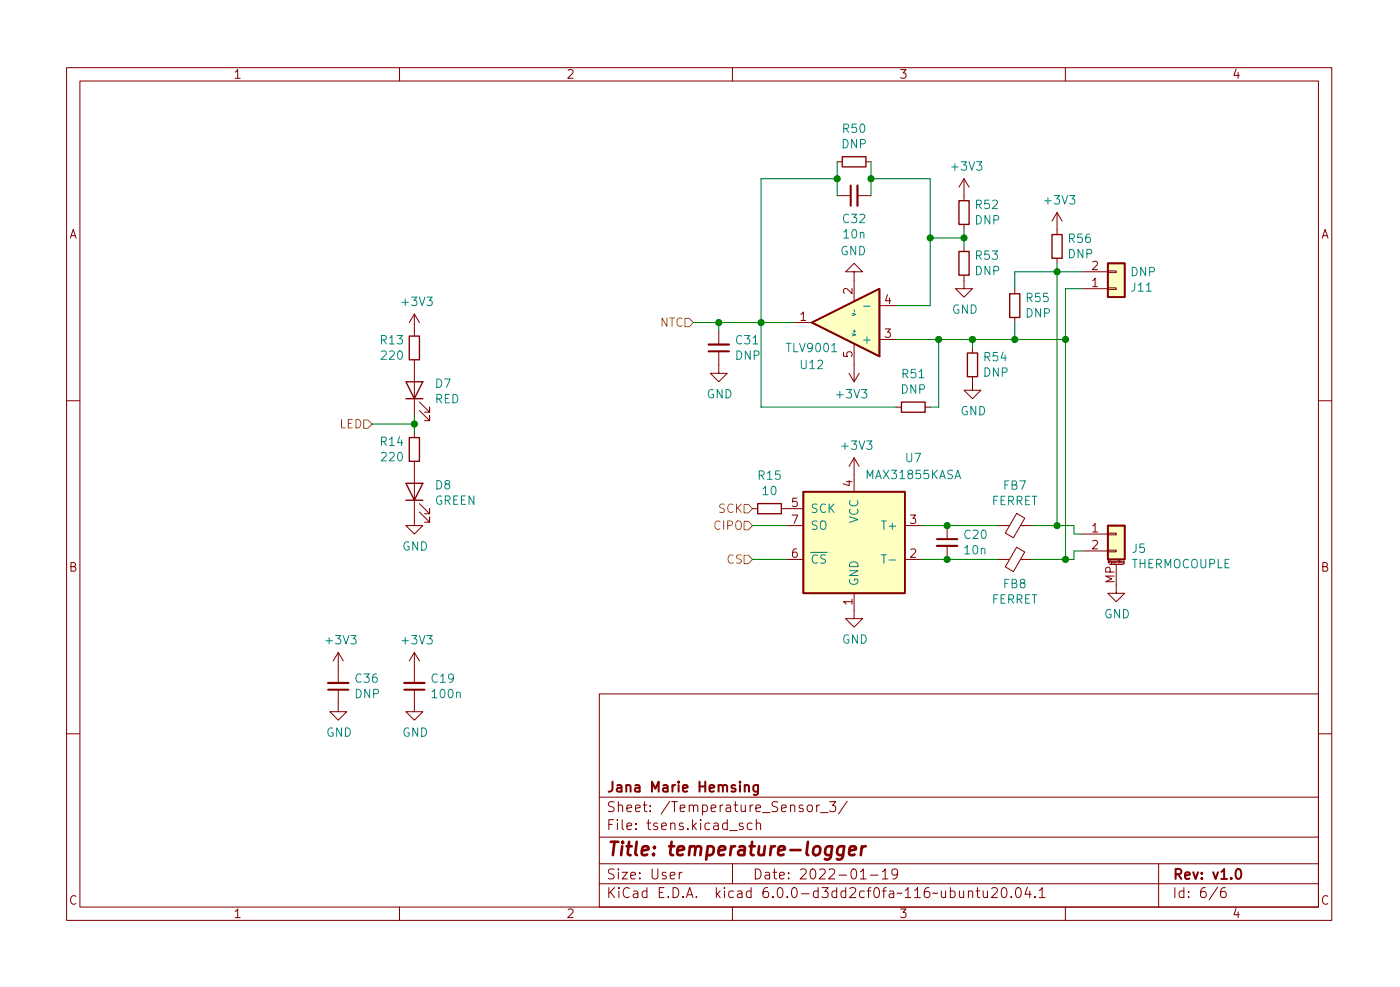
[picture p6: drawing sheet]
<svg xmlns="http://www.w3.org/2000/svg" width="210mm" height="148mm" viewBox="0 0 210 148" stroke-linecap="round" stroke-linejoin="round" font-family="sans-serif">
<g fill="none" stroke="#840000" stroke-width=".15">
<path d="M10 10.2h190v128h-190zM12 12.2h186v124h-186zM60 10.2v2M110 10.2v2M160 10.2v2M125.7 29.4h2.1M125.7 24.3h.8M128.8 29.4h2M130 24.3h.8M144.8 26.8l-.8 1.3M144.8 26.8v3.3M144.8 33.7v.8"/>
<path d="M144.8 37v.8M144.8 26.8l.7 1.3M158.7 31.9l-.7 1.3M158.7 31.9v3.3M158.7 38.8v.7M158.7 31.9l.8 1.3M62.2 47.2l-.7 1.2M62.2 47.2v3.3M62.2 54v8.4M62.2 47.2l.8 1.2M107.9 52.7v3.3h1.3l-1.3 1.3-1.2-1.3h1.2M107.9 49.7v2"/>
<path d="M119.4 48.4h2.5M127.5 56l.8 1.3M128.3 40.8h1.2l-1.2-1.3-1.3 1.3h1.3v4.5M128.3 51.6v5.7M129 56l-.7 1.3M132.1 51h2.5M132.1 45.9h2.5M144.8 41.3v2h1.2l-1.2 1.3-1.3-1.3h1.3M146 56.5v2.1h1.3l-1.3 1.3-1.2-1.3h1.2M146 52.2v.8M152.4 43.3v.8M152.4 47.7v.7"/>
<path d="M162.6 43.3h3.8M162.6 40.8h3.8M166.4 40.7h1.2v.2h-1.2zM166.4 43.2h1.2v.3h-1.2zM10 60.2h2M62.2 69.2v9.7h1.3l-1.3 1.3-1.2-1.3h1.2M62.2 64.9v.8M63 61.6l1.5 1.6v-.8v.8h-.7M63 60.4l1.5 1.5v-.8v.8h-.7M63 76.9l1.5 1.5v-.8v.8h-.7M63 75.6l1.5 1.5v-.7v.7h-.7M113 76.4h.8"/>
<path d="M117.3 76.4h3.3M118.1 78.9h2.5M128.3 68.7l-.8 1.3M128.3 68.7v5.1M128.3 68.7l.7 1.3M134.6 61.1h.8M135.9 78.9h2.5M138.9 61.1h.8M142.2 78.9v2M149.9 78.9h1.7M152.7 77.1l1.2 .7-1.7 2.9-1.2-.7zM153.3 78.9h1.6"/>
<path d="M198 60.2h2M50.8 98v4.5M50.8 98l-.8 1.2M50.8 98l.8 1.2M62.2 98v4.5M62.2 98l-.7 1.2M62.2 98l.8 1.2M118.1 84h2.5M128.3 89.1v3.8h1.2l-1.2 1.2-1.3-1.2h1.3M135.9 84h2.5M142.2 81.9v2.1M149.9 84h1.7"/>
<path d="M152.7 82.2l1.2 .7-1.7 2.9-1.2-.7zM153.3 84h1.6M162.6 80.2h3.8M162.6 82.7h3.8M166.4 82.6h1.2v.2h-1.2zM166.4 80h1.2v.3h-1.2zM166.6 84.7h2.1M167.6 84.7v4.4h1.3l-1.3 1.2-1.2-1.2h1.2M168.8 84.5h-.1v-.2h.1v.3h-.1M10 110.2h2M50.8 103.5v3.3h1.3l-1.3 1.3-1.3-1.3h1.3M62.2 103.5v3.3h1.3l-1.3 1.3-1.2-1.3h1.2"/>
<path d="M90 104.2h108v32h-108zM90 119.7h108M198 110.2h2M60 136.2v2M90 132.7h108M90 129.7h108M90 125.7h108M102 130.9v1M102.4 130.9l-.2 .1-.2 .2M110 136.2v2M110 129.7v3M111.6 123.6l-.4-.1-.2 .3 .1 .2 .5 .1v.4h-.6"/>
<path d="M112.9 123.6l-.4-.1-.3 .3v.5l.2 .2h.5M113.6 123.7a.37 .37 0 0 1 .6 .1v.7M113.6 123v1.5M121.3 121a.41 .41 0 0 1 .4-.2 .41 .41 0 0 1 .3 .3v.5a.41 .41 0 0 1-.4 .3 .41 .41 0 0 1-.4-.3zM122.7 120.8v1M123.1 120.8l-.3 .1-.1 .2M123.2 122h1.2M124.6 120.3h.9l-.5 .6a.41 .41 0 0 1 .5 .3v.4l-.1 .2h-.6l-.2-.1M127.2 120.3l-1.3 1.9M129.2 131.9h.9M130.7 131.4h1.2M132.5 130.9l.4-.5v1.5"/>
<path d="M132.5 131.9h.9M134.8 131.1l-.3 .3-.4-.1-.2-.2v-.4l.2-.2 .4-.1 .2 .2a.99 .99 0 0 1-.3 1.3h-.3M145.4 133.9a.37 .37 0 0 1 .7 .1v.7M145.4 133.7v1M146.6 133.7h.6M146.8 133.2v1.3l.1 .2h.3M147.7 133.7v1a.41 .41 0 0 0 .6-.1M148.3 133.7v1M148.9 133.4l.3-.2 .5 .1a.41 .41 0 0 1 0 .6l-.8 .8h.9M150.6 133.3l.3-.1a.94 .94 0 0 1 0 1.5h-.2a1 1 0 0 1-.1-1.4zM151.9 134.6v.1M152.7 133.3l.3-.1a.94 .94 0 0 1 0 1.5h-.1a1 1 0 0 1-.2-1.4z"/>
<path d="M154.3 133.2l-.4 1h1M154.7 133.7v1M155.4 134.6v.1M156.1 133.7l.4-.5v1.5M156.1 134.7h.8M160 136.2v2M174 129.7v6.5M182.9 133.2l-1.3 1.9M184 133.2a.59 .59 0 0 0-.7 .7v.6l.1 .2h.5l.2-.1 .1-.5-.2-.2-.4-.1-.3 .3"/>
</g>
<path d="M127.8 27.8v3.1M106.4 52.7h3.1M140.7 80.9h3.1M49.3 103.5h3M60.7 103.5h3.1M111.8 118a.37 .37 0 0 1 .7 .1v.7M111.8 117.8v1M113.8 117.8v1.3a.41 .41 0 0 1-.6 .2M113.8 117.9l-.4-.1-.3 .3v.5l.2 .2h.5M185.8 130.5l.3-.1a.94 .94 0 0 1 0 1.5h-.2a1 1 0 0 1-.1-1.4z" fill="none" stroke="#840000" stroke-width=".3"/>
<path d="M126.8 127.1a.66 .66 0 0 0-1 .3l-.1 .6 .2 .3 .1 .1 .6-.1M126.8 127l-.2 1.7a.6 .6 0 0 1-.9 .2M127.6 127.7l.9-.2v-.4l-.2-.1-.6 .1-.2 1 .3 .3 .5-.1M129.4 127l-.1 1.4M130 127a.59 .59 0 0 0-.6 .4" fill="none" stroke="#840000" stroke-width=".4"/>
<g fill="none" stroke="#840000" stroke-width=".2">
<path d="M126.5 23.5h3.5v1.6h-3.5zM144 30.1h1.5v3.6h-1.5zM144 37.8h1.5v3.5h-1.5zM158 35.2h1.5v3.6h-1.5zM61 57.3h2.5l-1.3 2.6zM61 59.9h2.5M61.5 50.5h1.5v3.5h-1.5zM145.3 53h1.5v3.5h-1.5zM151.6 44.1h1.6v3.6h-1.6zM61 72.6h2.5l-1.3 2.5zM61 75.1h2.5M61.5 65.7h1.5v3.5h-1.5z"/>
<path d="M113.8 75.6h3.5v1.5h-3.5zM135.4 60.4h3.5v1.5h-3.5z"/>
</g>
<g fill="#ffffc2" stroke="#ffffc2" stroke-width=".15">
<path d="M121.9 48.4l10.2-5.1v10.2z"/>
<path d="M166.4 78.9h2.5v5.1h-2.5z"/>
<path d="M166.4 39.5h2.5v5.1h-2.5z"/>
<path d="M120.6 73.8h15.3v15.3h-15.3z"/>
</g>
<path d="M166.4 39.5h2.5v5.1h-2.5zM121.9 48.4l10.2-5.1v10.2zM120.6 73.8h15.3v15.3h-15.3zM166.4 78.9h2.5v5.1h-2.5z" fill="none" stroke="#840000" stroke-width=".25"/>
<path d="M128 47l.5 .2-.5 .2M128.3 46.5v.4M129.7 46h1M132.4 83.3h.7" fill="none" stroke="#008484" stroke-width=".15"/>
<path d="M128.8 27.8v3.1M106.4 51.7h3.1M140.7 81.9h3.1M49.3 102.5h3M60.7 102.5h3.1" fill="none" stroke="#840000" stroke-width=".33"/>
<path d="M102.9 47.8h.6l.6 .6-.6 .7h-.6zM54.6 63h.6l.7 .7-.7 .6h-.6zM111.8 78.3h.6l.6 .6-.6 .6h-.6zM111.8 75.7h.6l.6 .7-.6 .6h-.6zM111.8 83.3h.6l.6 .7-.6 .6h-.6z" fill="none" stroke="#848400" stroke-width=".15"/>
<g fill="none" stroke="#008400" stroke-width=".15">
<path d="M125.7 26.8h-11.4v34.3h20.3M125.7 24.3v5.1M130.8 26.8h8.9v19.1h-5.1M130.8 24.3v5.1M139.7 35.7h5.1M144.8 34.5v2.5M158.7 39.5v39.4M104.1 48.4h15.3M107.9 48.4v1.3M134.6 51h25.4M141 51v10.1h-1.3M146 51v1.2"/>
<path d="M152.4 48.4v2.6M162.6 40.8h-10.2v2.5M162.6 43.3h-2.6v40.7M55.9 63.7h6.3M62.2 62.4v2.5M113 78.9h5.1M138.4 78.9h11.5M154.9 78.9h6.4v1.3h1.3M113 84h5.1M138.4 84h11.5M162.6 82.7h-1.3v1.3h-6.4"/>
</g>
<g fill="#008400" stroke="#008400" stroke-width=".15">
<circle cx="125.7" cy="26.8" r=".46"/>
<circle cx="130.8" cy="26.8" r=".46"/>
<circle cx="141" cy="51" r=".46"/>
<circle cx="114.3" cy="48.4" r=".46"/>
<circle cx="160" cy="84" r=".46"/>
<circle cx="142.2" cy="78.9" r=".46"/>
<circle cx="142.2" cy="84" r=".46"/>
<circle cx="158.7" cy="78.9" r=".46"/>
<circle cx="62.2" cy="63.7" r=".46"/>
<circle cx="107.9" cy="48.4" r=".46"/>
<circle cx="158.7" cy="40.8" r=".46"/>
<circle cx="152.4" cy="51" r=".46"/>
<circle cx="146" cy="51" r=".46"/>
<circle cx="144.8" cy="35.7" r=".46"/>
<circle cx="160" cy="51" r=".46"/>
<circle cx="139.7" cy="35.7" r=".46"/>
</g>
<text font-size="2.8" fill="#840000" x="91" y="128.5">Title: temperature-logger</text>
<g font-size="2.1" fill="#840000">
<text x="91" y="118.9">Jana Marie Hemsing</text>
<text x="91" y="124.6">File: tsens.kicad_sch</text>
<text x="91" y="121.9">Sheet: /Temperature_Sensor_3/</text>
<text x="91" y="134.8">KiCad E.D.A. kicad 6.0.0-d3dd2cf0fa~116~ubuntu20.04.1</text>
<text x="91" y="132">Size: User</text>
<text x="113" y="132">Date: 2022-01-19</text>
<text x="176" y="132">Rev: v1.0</text>
<text x="176" y="134.8">Id: 6/6</text>
</g>
<g font-size="1.8" fill="#840000">
<text x="35" y="11.8">1</text>
<text x="85" y="11.8">2</text>
<text x="135" y="11.8">3</text>
<text x="185" y="11.8">4</text>
<text x="10.3" y="35.8">A</text>
<text x="198.4" y="35.8">A</text>
<text x="164" y="40.5">2</text>
<text x="128" y="44.2" transform="rotate(-90 128 44.2)">2</text>
<text x="132.9" y="45.6">4</text>
<text x="164" y="43.1">1</text>
<text x="120.2" y="48.2">1</text>
<text x="128" y="53.7" transform="rotate(-90 128 53.7)">5</text>
<text x="132.9" y="50.7">3</text>
<text x="118.9" y="76.1">5</text>
<text x="128" y="73" transform="rotate(-90 128 73)">4</text>
<text x="118.9" y="83.7">6</text>
<text x="118.9" y="78.6">7</text>
<text x="136.7" y="83.7">2</text>
<text x="136.7" y="78.6">3</text>
<text x="164" y="79.9">1</text>
<text x="164" y="82.5">2</text>
<text x="10.3" y="85.8">B</text>
<text x="167.4" y="87.6" transform="rotate(-90 167.4 87.6)">MP</text>
<text x="198.4" y="85.8">B</text>
<text x="128" y="90.8" transform="rotate(-90 128 90.8)">1</text>
<text x="10.3" y="135.8">C</text>
<text x="35" y="137.8">1</text>
<text x="85" y="137.8">2</text>
<text x="135" y="137.8">3</text>
<text x="185" y="137.8">4</text>
<text x="198.4" y="135.8">C</text>
</g>
<g font-size="1.8" fill="#008484">
<text x="126.4" y="22.3">DNP</text>
<text x="126.6" y="19.9">R50</text>
<text x="143.1" y="25.6">+3V3</text>
<text x="126.6" y="33.5">C32</text>
<text x="126.7" y="35.8">10n</text>
<text x="146.4" y="33.7">DNP</text>
<text x="146.6" y="31.4">R52</text>
<text x="157" y="30.7">+3V3</text>
<text x="126.2" y="38.3">GND</text>
<text x="146.4" y="41.3">DNP</text>
<text x="146.6" y="39">R53</text>
<text x="160.4" y="38.8">DNP</text>
<text x="160.6" y="36.5">R56</text>
<text x="169.8" y="41.5">DNP</text>
<text x="60.5" y="45.9">+3V3</text>
<text x="142.9" y="47.1">GND</text>
<text x="154" y="47.7">DNP</text>
<text x="154.2" y="45.3">R55</text>
<text x="170" y="43.8">J11</text>
<text x="57.2" y="51.7">R13</text>
<text x="110.6" y="51.7">C31</text>
<text x="118.3" y="52.9">TLV9001</text>
<text x="130" y="51.6">+</text>
<text x="57.4" y="54">220</text>
<text x="65.4" y="58.2">D7</text>
<text x="106.1" y="59.8">GND</text>
<text x="110.4" y="54">DNP</text>
<text x="120.3" y="55.4">U12</text>
<text x="125.8" y="59.8">+3V3</text>
<text x="135.3" y="59.1">DNP</text>
<text x="135.5" y="56.8">R51</text>
<text x="147.7" y="56.5">DNP</text>
<text x="147.9" y="54.2">R54</text>
<text x="65.3" y="60.5">RED</text>
<text x="144.2" y="62.3">GND</text>
<text x="57.2" y="66.9">R14</text>
<text x="57.4" y="69.2">220</text>
<text x="126.6" y="67.5">+3V3</text>
<text x="130.2" y="71.9">MAX31855KASA</text>
<text x="136" y="69.4">U7</text>
<text x="65.2" y="75.8">GREEN</text>
<text x="65.4" y="73.5">D8</text>
<text x="113.9" y="72">R15</text>
<text x="114.6" y="74.3">10</text>
<text x="121.7" y="77">SCK</text>
<text x="148.9" y="75.8">FERRET</text>
<text x="150.7" y="73.5">FB7</text>
<text x="60.4" y="82.7">GND</text>
<text x="121.7" y="79.5">SO</text>
<text x="128.9" y="78.6" transform="rotate(-90 128.9 78.6)">VCC</text>
<text x="132.8" y="79.5">T+</text>
<text x="144.9" y="80.9">C20</text>
<text x="144.9" y="83.2">10n</text>
<text x="170.1" y="83">J5</text>
<text x="121.7" y="84.6">~{CS}</text>
<text x="128.9" y="88" transform="rotate(-90 128.9 88)">GND</text>
<text x="133.2" y="84.6">T-</text>
<text x="150.7" y="88.3">FB8</text>
<text x="169.9" y="85.3">THERMOCOUPLE</text>
<text x="148.9" y="90.6">FERRET</text>
<text x="165.8" y="92.8">GND</text>
<text x="49.1" y="96.7">+3V3</text>
<text x="60.5" y="96.7">+3V3</text>
<text x="126.4" y="96.6">GND</text>
<text x="53.3" y="104.8">DNP</text>
<text x="53.4" y="102.5">C36</text>
<text x="64.9" y="102.5">C19</text>
<text x="65" y="104.8">100n</text>
<text x="49" y="110.6">GND</text>
<text x="60.4" y="110.6">GND</text>
</g>
<g font-size="1.8" fill="#848400">
<text x="99.1" y="49.1">NTC</text>
<text x="51" y="64.3">LED</text>
<text x="107.9" y="77">SCK</text>
<text x="107.3" y="79.5">CIPO</text>
<text x="109.2" y="84.6">CS</text>
</g>
<text font-size=".7" fill="#008484" x="128.5" y="50.6" transform="rotate(-90 128.5 50.6)">V+</text>
<text font-size=".5" fill="#840000" x="166.4" y="84.6">Mounting</text>
</svg>
